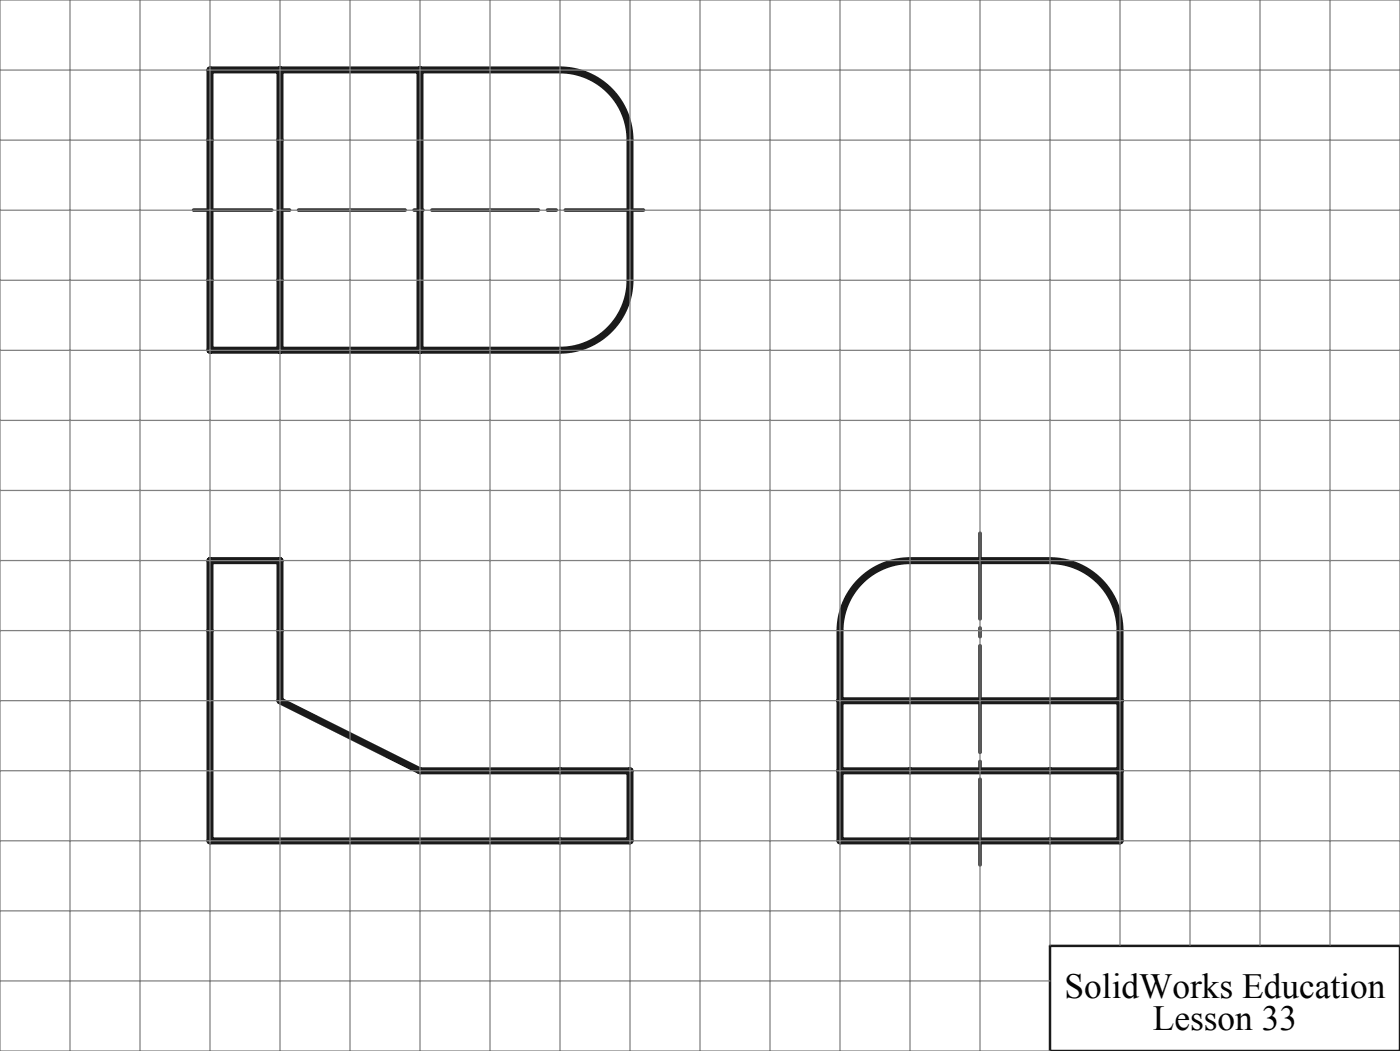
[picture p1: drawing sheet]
<svg xmlns="http://www.w3.org/2000/svg" width="200mm" height="150mm" viewBox="0 0 200 150" stroke-linecap="round" stroke-linejoin="round" font-family="sans-serif">
<path d="M80 10a10 10 0 0 1 10 10M90 40a10 10 0 0 1-10 10M130 80a10 10 0 0 0-10 10M150 80a10 10 0 0 1 10 10" fill="none" stroke="#191924" stroke-width="1" stroke-linecap="butt"/>
<path d="M150 135h50v15h-50z" fill="none" stroke="#191924" stroke-width=".35"/>
<path d="M91.9 30h-64.3" fill="none" stroke="#191924" stroke-width=".5" stroke-dasharray="15.2 1.3 1.3 1.3" stroke-dashoffset="4.1"/>
<path d="M140 123.4v-47.3" fill="none" stroke="#191924" stroke-width=".5" stroke-dasharray="15.2 1.3 1.3 1.3" stroke-dashoffset="3"/>
<path d="M40 10v40M60 10v40M80 10h-50v40h50M90 20v20M30 80h10v20l20 10h30v10h-60zM120 90v30h40v-30M130 80h20M120 110h40M120 100h40" fill="none" stroke="#191924" stroke-width="1"/>
<g fill="none" stroke="#808080" stroke-width=".18">
<path d="M0 10h200M10 0v150M20 0v150M30 0v150M40 0v150M50 0v150M60 0v150M70 0v150M80 0v150M90 0v150M100 0v150M110 0v150"/>
<path d="M120 0v150M130 0v150M140 0v150M150 0v134.9M160 0v134.9M170 0v134.9M180 0v134.9M190 0v134.9M0 30h200M0 20h200M0 50h200M0 40h200"/>
<path d="M0 70h200M0 60h200M0 90h200M0 80h200M0 110h200M0 100h200M0 130h200M0 120h200M200 134.9v-134.9h-200v150h150M0 140h150"/>
</g>
<g font-size="5">
<text x="152.1" y="142.4">SolidWorks Education</text>
<text x="164.7" y="147">Lesson 33</text>
</g>
</svg>
